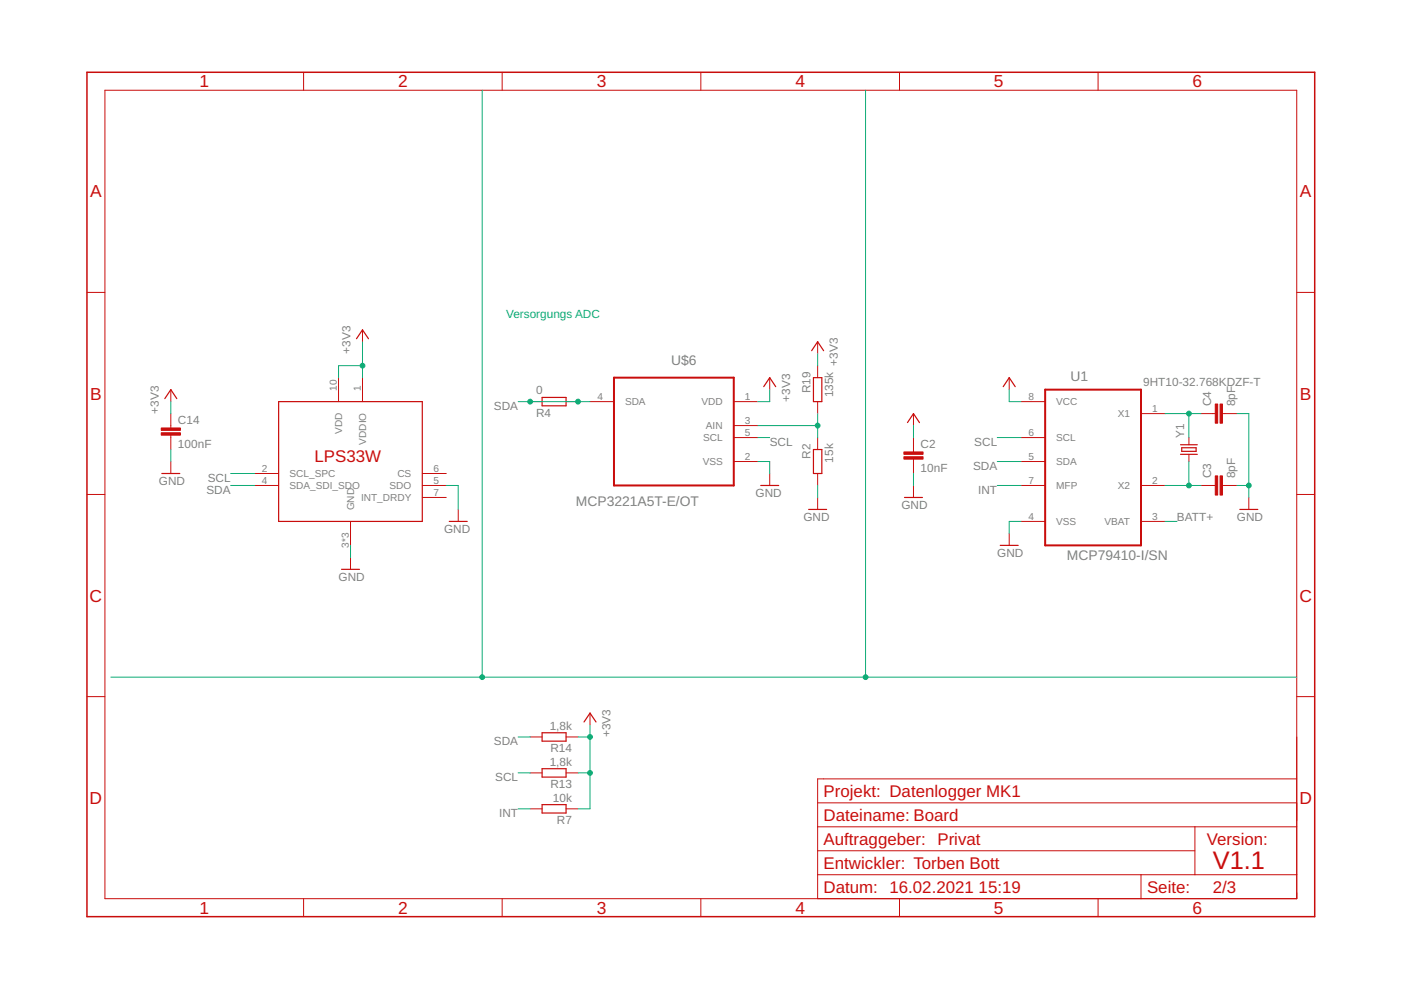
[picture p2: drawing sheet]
<svg xmlns="http://www.w3.org/2000/svg" width="297mm" height="210mm" viewBox="0 0 297 210" stroke-linecap="round" stroke-linejoin="round" font-family="sans-serif">
<g fill="none" stroke="#c90d0c" stroke-width=".25">
<path d="M75.6 71.8l1.3-1.9 1.2 1.9M172.1 74.4l1.3-1.9 1.2 1.9M34.9 84.5l1.3-1.9 1.3 1.9M59.1 85.2h30.4v25.4h-30.4zM114.9 84.3h5.1v1.7h-5.1zM161.9 82l1.3-1.9 1.3 1.9M172.5 80.1h1.7v5.1h-1.7zM172.5 95.3h1.7v5.1h-1.7zM192.4 89.6l1.3-1.9 1.2 1.9M212.7 82l1.3-1.9 1.2 1.9M250.3 94.3h3.6M250.3 96.3h3.6"/>
<path d="M250.5 94.9h3.1v.8h-3.1zM34.3 100.4h3.8M95.2 110.6h3.9M161.3 102.9h3.8M171.4 108h3.9M191.8 105.5h3.8M212.1 115.6h3.8M262.9 108h3.8M72.4 120.7h3.8M114.9 155.4h5.1v1.7h-5.1zM123.8 153.1l1.3-1.9 1.3 1.9M114.9 163h5.1v1.8h-5.1z"/>
<path d="M114.9 170.6h5.1v1.8h-5.1z"/>
</g>
<g fill="none" stroke="#c90d0c" stroke-width=".21">
<path d="M22.2 19.1h252.7v171.4h-252.7zM64.4 15.3v3.8M106.5 15.3v3.8M148.6 15.3v3.8M190.7 15.3v3.8M232.8 15.3v3.8M18.4 62h3.8M76.9 69.9v2.6M173.4 72.5v2.5M173.4 77.5v2.6M274.9 62h3.8M36.2 82.6v2.6"/>
<path d="M36.2 87.7v3M36.2 92.3v3M36.2 97.9v2.5M71.8 80.1v5.1M76.9 80.1v5.1M112.4 85.2h2.5M120 85.2h2.6M125.1 85.2h5.1M155.6 85.2h5.1M155.6 90.2h5.1M155.6 92.8h5.1M155.6 97.9h5.1"/>
<path d="M163.2 80.1v2.5M173.4 85.2v2.5M173.4 92.8v2.5M193.7 87.7v2.5M193.7 92.8v3M193.7 97.3v3.1M214 80.1v2.5M216.5 85.2h5.1M216.5 92.8h5.1M216.5 97.9h5.1M241.9 87.7h5.1M252.1 92.8v1.5"/>
<path d="M252.1 96.3v1.6M254.6 87.7h3.1M259.2 87.7h3M18.4 104.8h3.8M54 100.4h5.1M54 102.9h5.1M74.3 110.6v5M74.3 118.2v2.5M89.5 100.4h5.1M89.5 102.9h5.1M89.5 105.5h5.1M97.2 108v2.6"/>
<path d="M163.2 100.4v2.5M173.4 100.4v2.5M173.4 105.5v2.5M193.7 102.9v2.6M214 113.1v2.5M216.5 102.9h5.1M216.5 110.6h5.1M241.9 102.9h5.1M241.9 110.6h5.1M254.6 102.9h3.1M259.2 102.9h3M264.8 105.5v2.5"/>
<path d="M274.9 104.8h3.8M18.4 147.7h3.8M112.4 156.3h2.5M120 156.3h2.6M125.1 151.2v2.5M274.9 147.7h3.8M112.4 163.9h2.5M112.4 171.5h2.5M120 163.9h2.6M120 171.5h2.6M173.4 170.2h101.5M173.4 175.3h101.5"/>
<path d="M253.3 175.3v10.2M274.9 165.1h-101.5v25.4M64.4 190.5v3.9M106.5 190.5v3.9M148.6 190.5v3.9M173.4 180.4h79.9M173.4 185.5h101.5M190.7 190.5v3.9M232.8 190.5v3.9M241.9 185.5v5"/>
</g>
<g fill="#c90d0c" stroke="#c90d0c" stroke-width=".21">
<path d="M34.2 91.8h4v.5h-4z"/>
<path d="M34.2 90.7h4v.5h-4z"/>
<path d="M191.6 96.8h4.1v.5h-4.1z"/>
<path d="M191.6 95.8h4.1v.5h-4.1z"/>
<path d="M258.7 100.9h.5v4.1h-.5z"/>
<path d="M257.7 100.9h.5v4.1h-.5z"/>
<path d="M258.7 85.7h.5v4h-.5z"/>
<path d="M257.7 85.7h.5v4h-.5z"/>
</g>
<path d="M18.4 15.3h260.3v179.1h-260.3z" fill="none" stroke="#c90d0c" stroke-width=".32"/>
<path d="M130.2 80.1h25.4v22.8h-25.4zM221.6 82.6h20.3v33h-20.3z" fill="none" stroke="#c90d0c" stroke-width=".42"/>
<g fill="none" stroke="#0dab76" stroke-width=".21">
<path d="M102.2 19.1v124.5M183.5 19.1v124.5M76.9 77.5h-5.1v2.6M76.9 72.5v7.6M173.4 75v2.5M36.2 85.2v2.5M36.2 95.3v2.6M109.9 85.2h15.2M160.7 97.9h2.5v2.5M160.7 92.8h2.5M160.7 90.2h12.7M163.2 82.6v2.6h-2.5"/>
<path d="M173.4 87.7v5.1M193.7 90.2v2.6M211.4 97.9h5.1M211.4 92.8h5.1M214 82.6v2.6h2.5M247 87.7h7.6M252.1 87.7v5.1M252.1 97.9v5M262.2 87.7h2.6v17.8M48.9 102.9h5.1M48.9 100.4h5.1M74.3 115.6v2.6"/>
<path d="M94.6 102.9h2.6v5.1M173.4 102.9v2.6M193.7 100.4v2.5M211.4 102.9h5.1M216.5 110.6h-2.5v2.5M247 102.9h7.6M247 110.6h2.5M262.2 102.9h2.6M23.5 143.6h251.4M109.9 156.3h2.5M122.6 156.3h2.5M125.1 153.7v17.8h-2.5"/>
<path d="M109.9 163.9h2.5M109.9 171.5h2.5M122.6 163.9h2.5"/>
</g>
<g fill="#0dab76" stroke="#0dab76" stroke-width=".21">
<circle cx="125.1" cy="156.3" r=".51"/>
<circle cx="125.1" cy="163.9" r=".51"/>
<circle cx="76.9" cy="77.5" r=".51"/>
<circle cx="112.4" cy="85.2" r=".51"/>
<circle cx="122.6" cy="85.2" r=".51"/>
<circle cx="264.8" cy="102.9" r=".51"/>
<circle cx="173.4" cy="90.2" r=".51"/>
<circle cx="252.1" cy="102.9" r=".51"/>
<circle cx="252.1" cy="87.7" r=".51"/>
<circle cx="183.5" cy="143.6" r=".51"/>
<circle cx="102.2" cy="143.6" r=".51"/>
</g>
<text font-size="5.4" fill="#c90d0c" x="257.2" y="184.2">V1.1</text>
<g font-size="3.7" fill="#c90d0c">
<text x="42.3" y="18.5">1</text>
<text x="84.4" y="18.5">2</text>
<text x="126.5" y="18.5">3</text>
<text x="168.6" y="18.5">4</text>
<text x="210.7" y="18.5">5</text>
<text x="252.9" y="18.5">6</text>
<text x="19.1" y="41.9">A</text>
<text x="275.6" y="41.9">A</text>
<text x="19.1" y="84.7">B</text>
<text x="275.6" y="84.7">B</text>
<text x="19" y="127.6">C</text>
<text x="275.5" y="127.6">C</text>
<text x="19" y="170.4">D</text>
<text x="275.5" y="170.4">D</text>
<text x="42.3" y="193.7">1</text>
<text x="84.4" y="193.7">2</text>
<text x="126.5" y="193.7">3</text>
<text x="168.6" y="193.7">4</text>
<text x="210.7" y="193.7">5</text>
<text x="252.9" y="193.7">6</text>
</g>
<g font-size="3.6" fill="#c90d0c">
<text x="66.7" y="97.9">LPS33W</text>
<text x="174.6" y="169">Projekt: Datenlogger MK1</text>
<text x="174.6" y="174">Dateiname: Board</text>
<text x="174.6" y="179.1">Auftraggeber: Privat</text>
<text x="255.9" y="179.1">Version:</text>
<text x="174.6" y="184.2">Entwickler: Torben Bott</text>
<text x="174.6" y="189.3">Datum: 16.02.2021</text>
<text x="207.5" y="189.3">15:19</text>
<text x="243.2" y="189.3">Seite:</text>
<text x="257.2" y="189.3">2/3</text>
</g>
<g font-size="2.9" fill="#808080">
<text x="142.3" y="77.4">U$6</text>
<text x="227" y="80.9">U1</text>
<text x="122.1" y="107.3">MCP3221A5T-E/OT</text>
<text x="226.2" y="118.6">MCP79410-I/SN</text>
</g>
<text font-size="2.5" fill="#0dab76" x="107.3" y="67.4">Versorgungs ADC</text>
<g font-size="2.5" fill="#808080">
<text x="74.3" y="75" transform="rotate(-90 74.3 75)">+3V3</text>
<text x="177.7" y="77.5" transform="rotate(-90 177.7 77.5)">+3V3</text>
<text x="113.7" y="83.6">0</text>
<text x="171.9" y="83.4" transform="rotate(-90 171.9 83.4)">R19</text>
<text x="242.4" y="81.9">9HT10-32.768KDZF-T</text>
<text x="33.7" y="87.7" transform="rotate(-90 33.7 87.7)">+3V3</text>
<text x="37.7" y="89.9">C14</text>
<text x="104.7" y="86.9">SDA</text>
<text x="113.7" y="88.4">R4</text>
<text x="167.5" y="85.2" transform="rotate(-90 167.5 85.2)">+3V3</text>
<text x="176.7" y="84.3" transform="rotate(-90 176.7 84.3)">135k</text>
<text x="256.8" y="86.2" transform="rotate(-90 256.8 86.2)">C4</text>
<text x="261.9" y="86.2" transform="rotate(-90 261.9 86.2)">8pF</text>
<text x="37.7" y="94.9">100nF</text>
<text x="163.2" y="94.6">SCL</text>
<text x="195.2" y="94.9">C2</text>
<text x="206.6" y="94.6">SCL</text>
<text x="251.1" y="92.8" transform="rotate(-90 251.1 92.8)">Y1</text>
<text x="171.9" y="97.2" transform="rotate(-90 171.9 97.2)">R2</text>
<text x="176.7" y="98.1" transform="rotate(-90 176.7 98.1)">15k</text>
<text x="195.2" y="100">10nF</text>
<text x="206.3" y="99.6">SDA</text>
<text x="256.8" y="101.4" transform="rotate(-90 256.8 101.4)">C3</text>
<text x="261.9" y="101.4" transform="rotate(-90 261.9 101.4)">8pF</text>
<text x="33.7" y="102.9">GND</text>
<text x="43.8" y="104.7">SDA</text>
<text x="44" y="102.2">SCL</text>
<text x="160.2" y="105.5">GND</text>
<text x="207.4" y="104.7">INT</text>
<text x="94.2" y="113.1">GND</text>
<text x="170.3" y="110.6">GND</text>
<text x="191.1" y="108">GND</text>
<text x="249.5" y="110.6">BATT+</text>
<text x="262.2" y="110.6">GND</text>
<text x="211.4" y="118.2">GND</text>
<text x="71.8" y="123.3">GND</text>
<text x="116.5" y="154.7">1,8k</text>
<text x="104.7" y="158">SDA</text>
<text x="116.7" y="159.5">R14</text>
<text x="129.4" y="156.3" transform="rotate(-90 129.4 156.3)">+3V3</text>
<text x="105" y="165.7">SCL</text>
<text x="116.5" y="162.4">1,8k</text>
<text x="116.7" y="167.2">R13</text>
<text x="105.8" y="173.3">INT</text>
<text x="117.2" y="170">10k</text>
<text x="118.1" y="174.8">R7</text>
</g>
<g font-size="2.1" fill="#808080">
<text x="71.4" y="82.8" transform="rotate(-90 71.4 82.8)">10</text>
<text x="76.5" y="82.8" transform="rotate(-90 76.5 82.8)">1</text>
<text x="126.7" y="84.8">4</text>
<text x="132.5" y="85.9">SDA</text>
<text x="148.7" y="85.9">VDD</text>
<text x="157.9" y="84.8">1</text>
<text x="157.9" y="89.9">3</text>
<text x="218.1" y="84.8">8</text>
<text x="223.9" y="85.9">VCC</text>
<text x="237" y="88.5">X1</text>
<text x="244.3" y="87.3">1</text>
<text x="72.5" y="92" transform="rotate(-90 72.5 92)">VDD</text>
<text x="77.6" y="94.3" transform="rotate(-90 77.6 94.3)">VDDIO</text>
<text x="149.1" y="93.5">SCL</text>
<text x="149.7" y="91">AIN</text>
<text x="157.9" y="92.4">5</text>
<text x="218.1" y="92.4">6</text>
<text x="223.9" y="93.5">SCL</text>
<text x="55.5" y="100">2</text>
<text x="61.4" y="101.2">SCL_SPC</text>
<text x="84.2" y="101.2">CS</text>
<text x="91.9" y="100">6</text>
<text x="149" y="98.6">VSS</text>
<text x="157.9" y="97.5">2</text>
<text x="218.1" y="97.5">5</text>
<text x="223.9" y="98.6">SDA</text>
<text x="55.5" y="102.6">4</text>
<text x="61.4" y="103.7">SDA_SDI_SDO</text>
<text x="76.5" y="106.2">INT_DRDY</text>
<text x="82.6" y="103.7">SDO</text>
<text x="91.9" y="102.6">5</text>
<text x="91.9" y="105.1">7</text>
<text x="218.1" y="102.6">7</text>
<text x="223.9" y="103.7">MFP</text>
<text x="237" y="103.7">X2</text>
<text x="244.3" y="102.6">2</text>
<text x="75.1" y="108.2" transform="rotate(-90 75.1 108.2)">GN</text>
<text x="218.1" y="110.2">4</text>
<text x="223.9" y="111.3">VSS</text>
<text x="234.2" y="111.3">VBAT</text>
<text x="244.3" y="110.2">3</text>
<text x="74" y="116.1" transform="rotate(-90 74 116.1)">3*3</text>
</g>
</svg>
